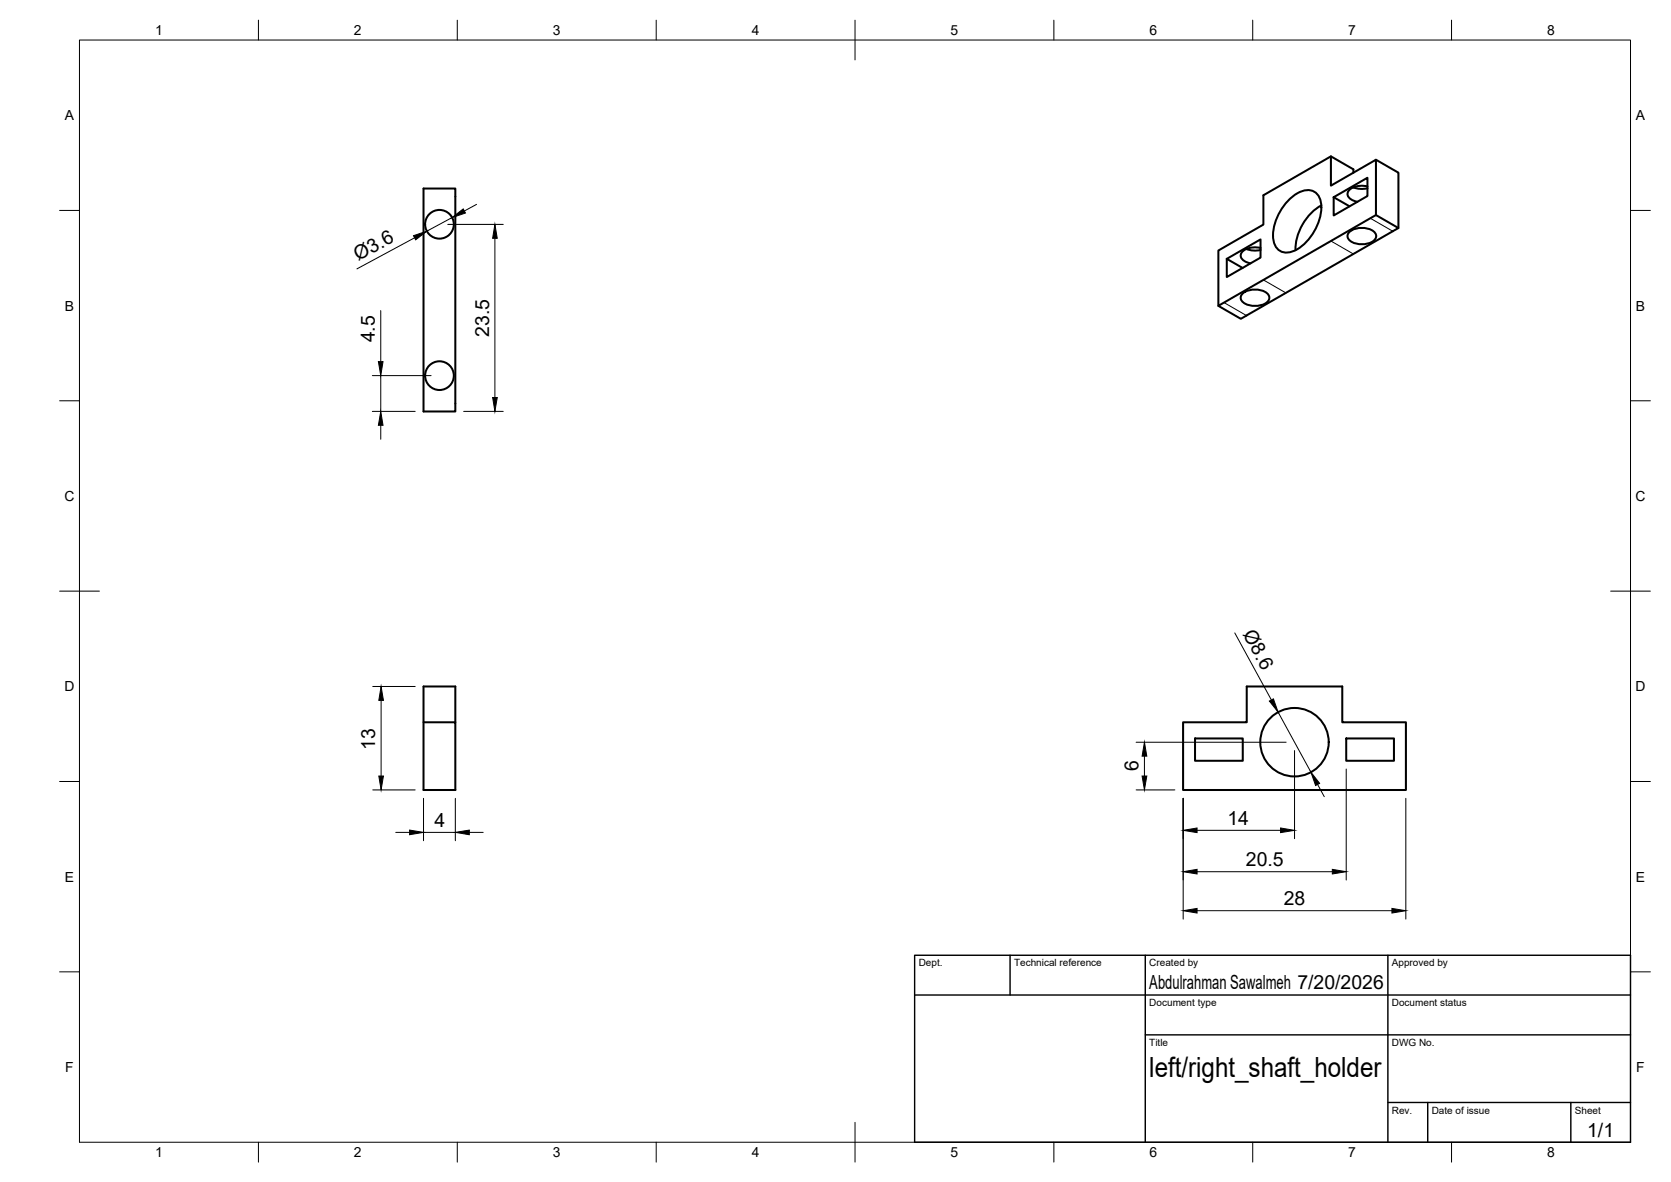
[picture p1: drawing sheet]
<svg xmlns="http://www.w3.org/2000/svg" width="420mm" height="297mm" viewBox="0 0 420 297" stroke-linecap="round" stroke-linejoin="round" font-family="sans-serif">
<!-- layer: Visible -->
<g fill="none" stroke="#000" stroke-width=".51">
<path d="M334.6 39.3v7.4l11.4-6.6v13.9l-39.7 22.9v-13.9l11.4-6.6v-7.3l16.9-9.8 5.7 3.3v.8M106.5 47.4h8v56h-8zM324.4 49.9a6.1 6.1 0 0 1 5.4-2 3.9 3.9 0 0 1 2.4 4.2 13.1 13.1 0 0 1-7 11 3.4 3.4 0 0 1-5-2.9 13 13 0 0 1 4.2-10.3zM332.2 51.6a13.2 13.2 0 0 0-6.4 11.3M335.3 49.6l8.5-4.9v4.6l-8.5 4.9zM335.3 49.6l4 2.2M339.4 58.2a5.1 5.1 0 0 1 6.4 .5 1.73 1.73 0 0 1-1.4 2.4 5.1 5.1 0 0 1-5.4-1.1 1.34 1.34 0 0 1 .4-1.8zM340.3 47.1l1.7 .4 1.8-.2M340.3 47.1h.1M343.8 46.8a4.4 4.4 0 0 0-4.9 1.6 2.26 2.26 0 0 0 2.4 2.3M346 54l5.6 3.3-39.6 22.8-5.7-3.2M346 40.1l5.6 3.3v13.9"/>
<path d="M308.5 65.1l8.4-4.9v4.5l-8.4 4.9zM308.5 65.1l3.9 2.2M312.5 73.7a5.1 5.1 0 0 1 6.5 .5 1.73 1.73 0 0 1-1.5 2.3 5.1 5.1 0 0 1-5.4-1 1.34 1.34 0 0 1 .4-1.8zM313.4 62.6l1.7 .4 1.9-.2M317 62.3a4.4 4.4 0 0 0-5 1.5 2.26 2.26 0 0 0 2.4 2.4M106.5 181.5h8v17h-8v-26h8v9M297.5 181.5h16v-9h24v9h16v17h-56zM300.5 185.6h12v5.6h-12zM338.5 185.6h12v5.6h-12z"/>
<circle cx="110.5" cy="56.4" r="3.6"/>
<circle cx="110.5" cy="94.4" r="3.6"/>
<circle cx="325.5" cy="186.5" r="8.6"/>
</g>
<!-- layer: Visible Narrow -->
<path d="M344.6 54.8l5.6 3.3M307.8 76l5.6 3.3M317.7 70.3l5.6 3.3M334.6 60.6l5.7 3.2" fill="none" stroke="#000" stroke-width=".25"/>
<!-- layer: BORDER -->
<g fill="none" stroke="#000" stroke-width=".25">
<path d="M20 10.1h390v276.9h-390zM65 5.1v5M115 5.1v5M165 5.1v5M215 5.1v10M265 5.1v5M315 5.1v5M365 5.1v5M15 52.9h5M410 52.9h5M15 100.7h5M410 100.7h5"/>
<path d="M15 148.6h10M405 148.6h10M15 196.4h5M410 196.4h5M15 244.2h5M410 244.2h5M65 287v5M115 287v5M165 287v5M215 282.1v9.9M265 287v5M315 287v5"/>
<path d="M365 287v5"/>
</g>
<!-- layer: TITLEBLOCK -->
<path d="M230 240.1h180v46.9h-180zM230 250h180M254 240.1v9.9M288 240.1v46.9M349 240.1v46.9M288 260.1h122M349 277.1h61M359 277.1v9.9M395 277.1v9.9" fill="none" stroke="#000" stroke-width=".36"/>
<!-- layer: FD_Dimensions -->
<g fill="none" stroke="#000" stroke-width=".25">
<path d="M104.2 59.8l-14.5 7.8M112.6 56.4h13.9M113.7 54.7l-6.4 3.4M119.8 51.4l-3 1.6M124.4 59.9v40M95.7 78v12.9M93.6 94.4h14.8M95.7 94.4v9M93.6 103.4h10.8M95.7 106.9v3.5M116.6 103.4h9.9M310.5 159.1l9.2 16.8"/>
<path d="M93.7 172.5h10.7M95.8 176v19M321.4 179l8.2 15.1M93.7 198.5h10.7M285.7 198.5h9.7M285.7 186.5h37.7M287.8 190v5M325.5 188.6v22.2M331.3 197.1l1.7 3.1M338.5 193.3v27.9M99.5 209.2h3.5M106.5 200.6v10.7"/>
<path d="M106.5 209.2h8M114.5 200.6v10.7M118 209.2h3.5M297.5 200.6v30.4M301 219.1h34M301 208.7h21M353.5 200.6v30.4M301 228.9h49"/>
</g>
<g fill="#000" stroke="#000" stroke-width=".25">
<path d="M104 59.2l3.3-1.1-2.8 2.2zM113.7 54.7l2.8-2.2 .5 1zM124.4 56.4l.6 3.5h-1.1zM95.1 90.9h1.2l-.6 3.5zM123.9 99.9h1.1l-.6 3.5zM95.7 103.4l.6 3.5h-1.2zM95.8 172.5l.6 3.5h-1.2zM319.2 176.2l1-.6 1.2 3.4zM95.2 195h1.2l-.6 3.5zM287.2 195h1.2l-.6 3.5zM287.8 186.5l.6 3.5h-1.2zM329.6 194.1l2.2 2.8-1 .5z"/>
<path d="M103 208.6l3.5 .6-3.5 .6zM114.5 209.2l3.5-.6v1.2zM297.5 219.1l3.5-.6v1.1zM297.5 208.7l3.5-.6v1.1zM322 208.1l3.5 .6-3.5 .5zM335 218.5l3.5 .6-3.5 .5zM297.5 228.9l3.5-.6v1.2zM350 228.3l3.5 .6-3.5 .6z"/>
</g>
<text font-size="7" x="289" y="270.6">left/right_shaft_holder</text>
<g font-size="4.9">
<text x="90.1" y="65.6" transform="rotate(-28 90.1 65.6)">Ø3.6</text>
<text x="94.3" y="86" transform="rotate(-90 94.3 86)">4.5</text>
<text x="123" y="84.6" transform="rotate(-90 123 84.6)">23.5</text>
<text x="312.4" y="159.4" transform="rotate(61 312.4 159.4)">Ø8.6</text>
<text x="94.4" y="188.4" transform="rotate(-90 94.4 188.4)">13</text>
<text x="286.3" y="193.9" transform="rotate(-90 286.3 193.9)">6</text>
<text x="109.2" y="207.8">4</text>
<text x="308.6" y="207.3">14</text>
<text x="313.3" y="217.6">20.5</text>
<text x="322.8" y="227.4">28</text>
<text x="289" y="248.5">Abdulrahman Sawalmeh 7/20/2026</text>
<text x="399.1" y="285.7">1/1</text>
</g>
<g font-size="3.5">
<text x="39" y="8.8">1</text>
<text x="89" y="8.8">2</text>
<text x="139" y="8.8">3</text>
<text x="189" y="8.8">4</text>
<text x="239" y="8.8">5</text>
<text x="289" y="8.8">6</text>
<text x="339" y="8.8">7</text>
<text x="389" y="8.8">8</text>
<text x="16.3" y="30.2">A</text>
<text x="411.3" y="30.2">A</text>
<text x="16.3" y="78">B</text>
<text x="411.3" y="78">B</text>
<text x="16.2" y="125.9">C</text>
<text x="411.2" y="125.9">C</text>
<text x="16.2" y="173.7">D</text>
<text x="411.2" y="173.7">D</text>
<text x="16.3" y="221.6">E</text>
<text x="411.3" y="221.6">E</text>
<text x="16.4" y="269.4">F</text>
<text x="411.4" y="269.4">F</text>
<text x="39" y="290.8">1</text>
<text x="89" y="290.8">2</text>
<text x="139" y="290.8">3</text>
<text x="189" y="290.8">4</text>
<text x="239" y="290.8">5</text>
<text x="289" y="290.8">6</text>
<text x="339" y="290.8">7</text>
<text x="389" y="290.8">8</text>
</g>
<g font-size="2.5">
<text x="231" y="242.9">Dept.</text>
<text x="255" y="242.9">Technical reference</text>
<text x="289" y="242.9">Created by</text>
<text x="350" y="242.9">Approved by</text>
<text x="289" y="252.8">Document type</text>
<text x="350" y="252.8">Document status</text>
<text x="289" y="262.9">Title</text>
<text x="350" y="262.9">DWG No.</text>
<text x="350" y="279.9">Rev.</text>
<text x="360" y="279.9">Date of issue</text>
<text x="396" y="279.9">Sheet</text>
</g>
</svg>
